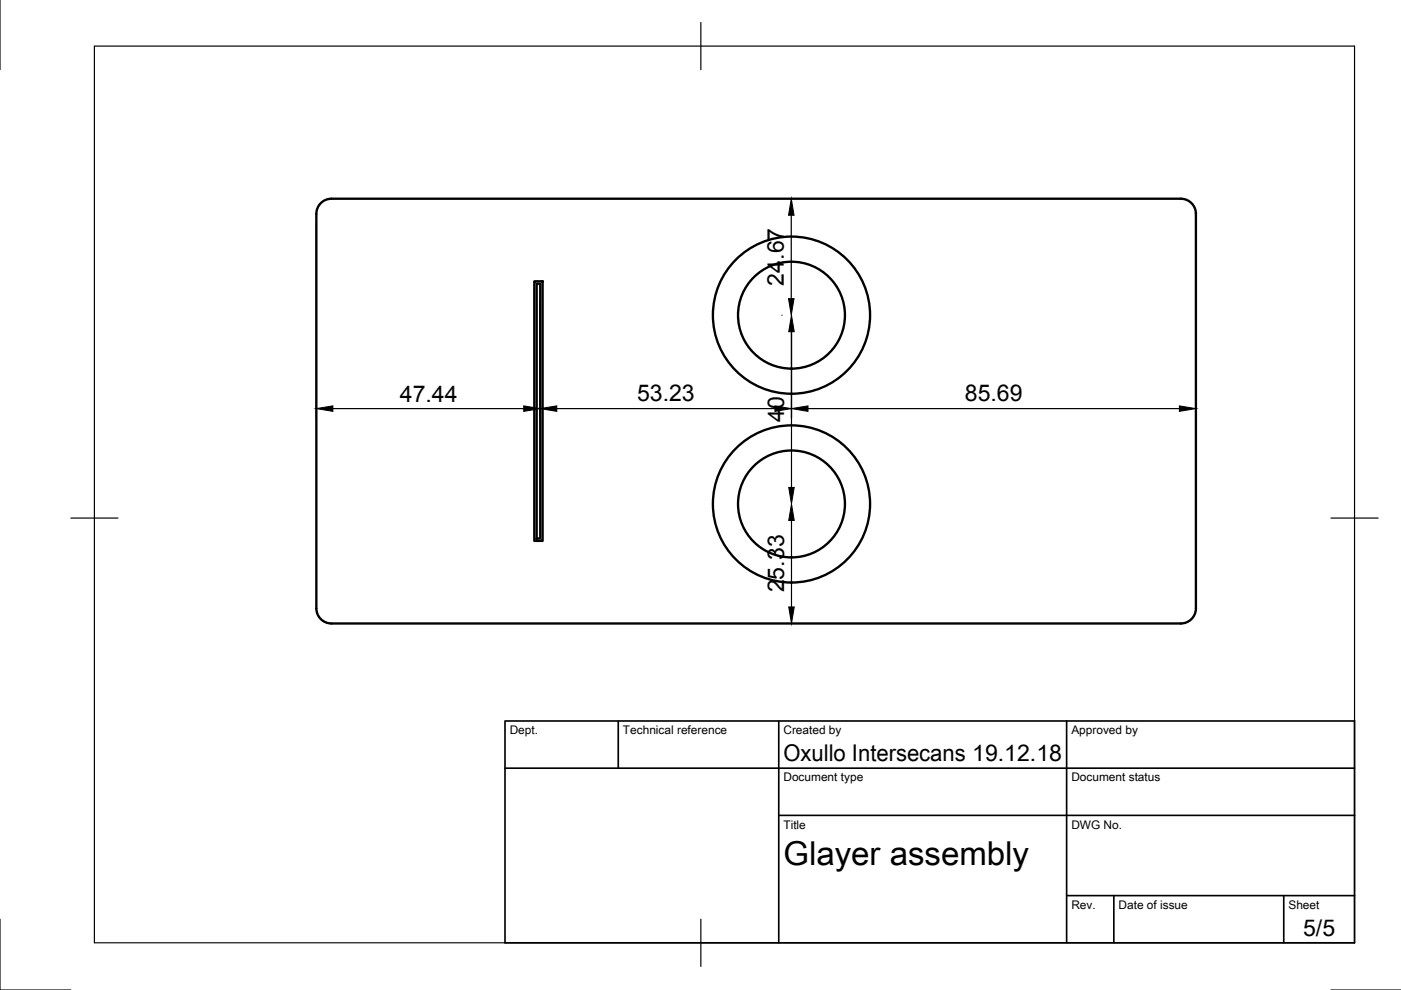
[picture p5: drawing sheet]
<svg xmlns="http://www.w3.org/2000/svg" width="297mm" height="210mm" viewBox="0 0 297 210" stroke-linecap="round" stroke-linejoin="round" font-family="sans-serif">
<!-- layer: Visible -->
<g fill="none" stroke="#000" stroke-width=".5">
<path d="M68 43.1a3.2 3.2 0 0 1 2.3-1h180.1a3.2 3.2 0 0 1 3.2 3.2v83.7a3.2 3.2 0 0 1-3.2 3.2h-180.1a3.2 3.2 0 0 1-3.2-3.2v-83.7a3.2 3.2 0 0 1 .9-2.2zM113.3 59.6h1.7v55.1h-1.7zM113.8 60.1h.7v54.1h-.7z"/>
<circle cx="167.8" cy="66.8" r="11.3"/>
<circle cx="167.8" cy="66.8" r="16.7"/>
<circle cx="167.8" cy="106.8" r="11.3"/>
<circle cx="167.8" cy="106.8" r="16.7"/>
</g>
<!-- layer: Border -->
<path d="M0 0v14.8M20 9.8h267.2v190.1h-267.2zM148.6 4.8v10M15 109.8h10M282.2 109.8h10M0 194.9v15h15M148.6 194.9v10M282.2 209.9h14.9" fill="none" stroke="#000" stroke-width=".25"/>
<!-- layer: TitleBlock -->
<path d="M107.1 152.9h180.1v47h-180.1zM131.1 152.9v10M165.1 152.9v47M226.1 152.9v47M107.1 162.9h180.1M165.1 172.9h122.1M226.1 189.9h61.1M236.2 189.9v10M272.2 189.9v10" fill="none" stroke="#000" stroke-width=".35"/>
<!-- layer: Dimensions -->
<path d="M67.1 47.3v41.3M167.8 45.6v17.7M114.5 64.1v24.5M165.8 66.8h.1M167.8 68.8v34.5M70.6 86.6h40.4M118 86.6h46.3M171.3 86.6h78.8M253.6 87.3v1.3M167.8 110.4v18.3" fill="none" stroke="#000" stroke-width=".25"/>
<path d="M167.8 42.1l.6 3.5h-1.2zM167.2 63.3h1.2l-.6 3.5zM167.8 66.8l.6 3.5h-1.2zM67.1 86.6l3.5-.5v1.1zM111 86.1l3.5 .5-3.5 .6zM114.5 86.6l3.5-.5v1.1zM164.3 86.1l3.5 .5-3.5 .6zM167.8 86.6l3.5-.5v1.1zM250.1 86.1l3.5 .5-3.5 .6zM167.8 106.8l.6 3.6h-1.2zM167.2 103.3h1.2l-.6 3.5zM167.2 128.7h1.2l-.6 3.5z" fill="#000" stroke="#000" stroke-width=".21"/>
<text font-size="7" x="166.1" y="183.4">Glayer assembly</text>
<g font-size="4.9">
<text x="166.2" y="60.5" transform="rotate(-90 166.2 60.5)">24.67</text>
<text x="84.8" y="85.1">47.44</text>
<text x="135.1" y="85.1">53.23</text>
<text x="166.3" y="89.5" transform="rotate(-90 166.3 89.5)">40</text>
<text x="204.6" y="85.1">85.69</text>
<text x="166.3" y="125.6" transform="rotate(-90 166.3 125.6)">25.33</text>
<text x="166.1" y="161.4">Oxullo Intersecans 19.12.18</text>
<text x="276.3" y="198.5">5/5</text>
</g>
<g font-size="2.5">
<text x="108.1" y="155.7">Dept.</text>
<text x="132.1" y="155.7">Technical reference</text>
<text x="166.1" y="155.7">Created by</text>
<text x="227.1" y="155.7">Approved by</text>
<text x="166.1" y="165.7">Document type</text>
<text x="227.1" y="165.7">Document status</text>
<text x="166.1" y="175.7">Title</text>
<text x="227.1" y="175.7">DWG No.</text>
<text x="227.1" y="192.7">Rev.</text>
<text x="237.2" y="192.7">Date of issue</text>
<text x="273.2" y="192.7">Sheet</text>
</g>
</svg>
